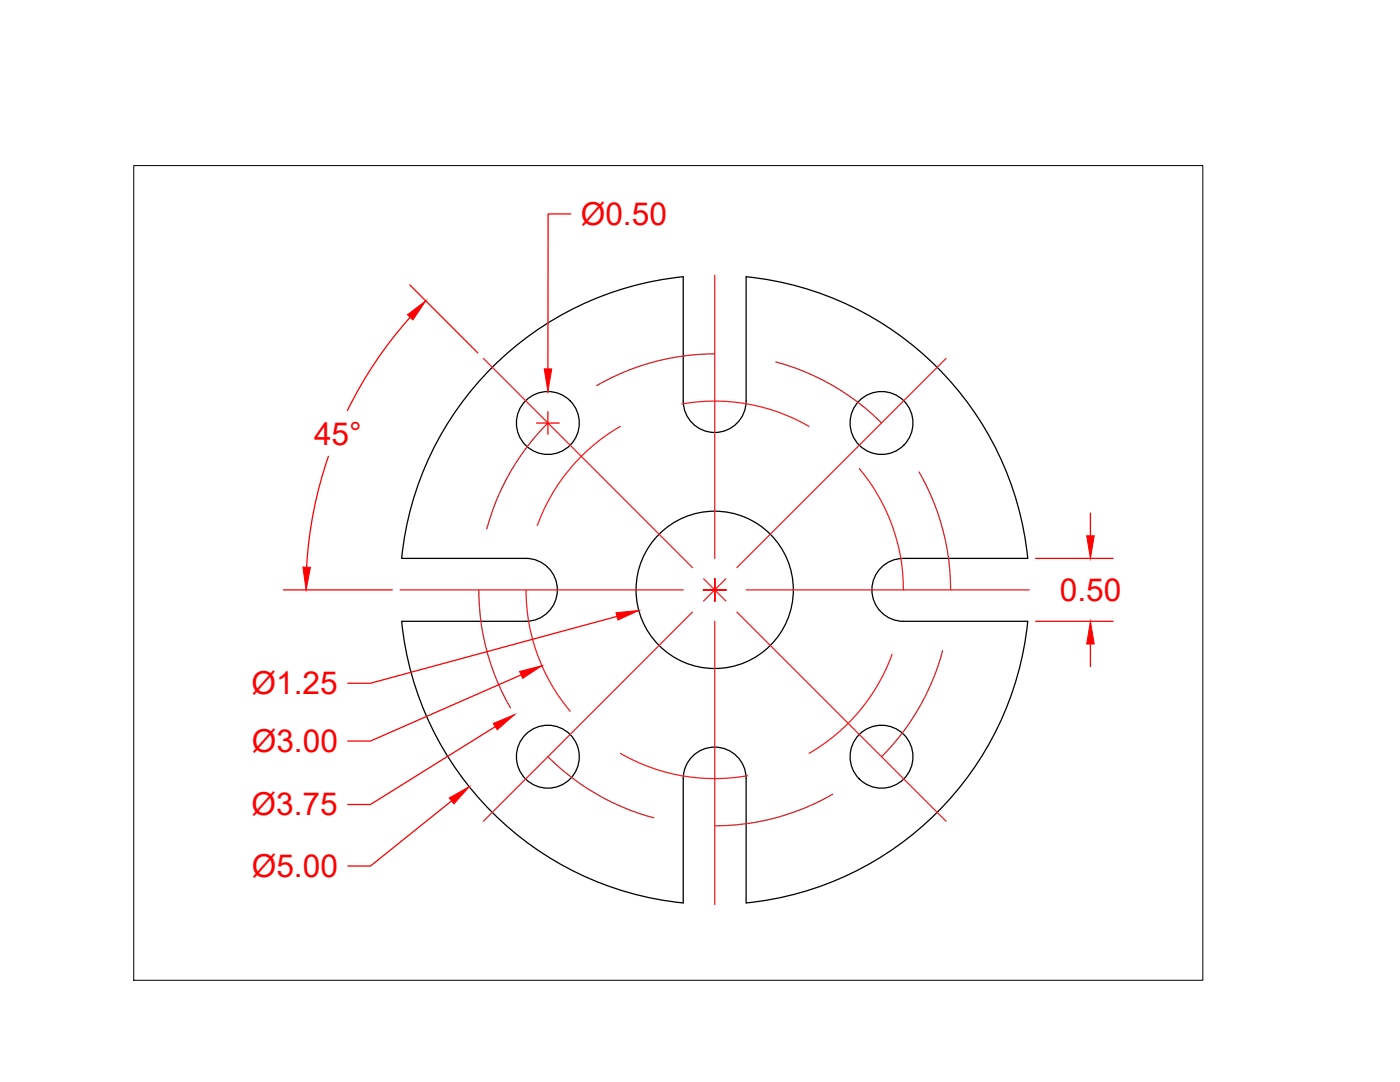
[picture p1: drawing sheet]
<svg xmlns="http://www.w3.org/2000/svg" width="279mm" height="216mm" viewBox="0 0 279 216" stroke-linecap="round" stroke-linejoin="round" font-family="sans-serif">
<!-- layer: 0 -->
<g fill="none" stroke="#000" stroke-width=".25">
<path d="M180.3 111.4a6.3 6.3 0 0 0-6.3 6.3 6.3 6.3 0 0 0 6.3 6.3M180.3 111.4h24.8a62.8 62.8 0 0 0-56.2-56.2v24.8a6.3 6.3 0 0 1-6.3 6.3 6.3 6.3 0 0 1-6.2-6.3v-24.8a62.7 62.7 0 0 0-56.2 56.2h24.8a6.3 6.3 0 0 1 6.2 6.3 6.3 6.3 0 0 1-6.2 6.3h-24.8a62.8 62.8 0 0 0 56.2 56.2v-24.8a6.3 6.3 0 0 1 6.2-6.3 6.3 6.3 0 0 1 6.3 6.3v24.8a62.8 62.8 0 0 0 56.2-56.2h-24.8"/>
<circle cx="109.3" cy="84.4" r="6.3"/>
<circle cx="175.9" cy="84.4" r="6.3"/>
<circle cx="142.6" cy="117.7" r="15.7"/>
<circle cx="109.3" cy="151" r="6.3"/>
<circle cx="175.9" cy="151" r="6.3"/>
</g>
<path d="M142.6 70.6a46.9 46.9 0 0 0-23.5 6.3M154.8 72.2a46.7 46.7 0 0 1 21.1 12.2M109.3 84.4a46.9 46.9 0 0 0-12.1 21.1M183.4 94.2a47 47 0 0 1 6.3 23.5M95.6 117.7a46.8 46.8 0 0 0 6.3 23.5M188.1 129.9a47 47 0 0 1-12.2 21.1M109.3 151a47.3 47.3 0 0 0 21.2 12.2M166.2 158.5a46.8 46.8 0 0 1-23.5 6.3" fill="none" stroke="#cd2027" stroke-width=".25"/>
<g fill="none" stroke="#ed1f24" stroke-width=".25">
<path d="M142.6 54.9v56.5M96.5 71.5l41.7 41.8M188.8 71.5l-41.7 41.8M123.8 85.1a37.8 37.8 0 0 0-16.6 19.7M136.1 80.6a37.6 37.6 0 0 1 25.4 4.5M171.5 93.5a37.5 37.5 0 0 1 8.8 24.2M79.9 117.7h56.5M105 117.7a37.6 37.6 0 0 0 8.8 24.2M140.4 115.5l4.5 4.4M144.9 115.5l-4.5 4.4M148.9 117.7h56.5M138.2 122.1l-41.7 41.8"/>
<path d="M142.6 124v56.5M147.1 122.1l41.7 41.8M178 130.6a37.4 37.4 0 0 1-16.5 19.7M123.8 150.3a37.4 37.4 0 0 0 25.4 4.5"/>
</g>
<g fill="none" stroke="#f00" stroke-width=".25">
<path d="M81.8 56.8l13.6 13.6M113.9 42.7h-4.5l-.1 30.9M81.8 63.3a81.5 81.5 0 0 0-12.5 18.6M65.5 91.1a81.5 81.5 0 0 0-4.3 22.1M107.1 84.4h4.5M109.3 82.1v4.6M56.6 117.7h21.7M140.4 117.7h4.5M142.6 115.4v4.6M206.7 111.4h15.4M217.6 102.4v4.5M104 134.7l-30.1 13.2h-4.5"/>
<path d="M123.1 123l-49.2 13.3h-4.5M206.7 124h15.4M217.6 128.5v4.5M90.1 159.8l-16.2 13h-4.5M98.8 145l-24.9 15.5h-4.5"/>
</g>
<g fill="#f00" stroke="#f00" stroke-width=".2">
<path d="M108.6 73.6h1.5l-.8 4.5z"/>
<path d="M89.7 159.2l4-2.2-3.1 3.4z"/>
<path d="M98.4 144.4l4.3-1.8-3.5 3z"/>
<path d="M103.7 134l4.4-1.2-3.8 2.6z"/>
<path d="M122.9 122.3l4.6-.5-4.2 1.9z"/>
<path d="M216.9 106.9h1.5l-.8 4.5z"/>
<path d="M217.6 124l.8 4.5h-1.5z"/>
<path d="M81.3 62.8l3.7-2.8-2.6 3.8z"/>
<path d="M60.5 113.2h1.5l-.9 4.5z"/>
</g>
<path d="M26.7 33h213.4v162.6h-213.4z" fill="none" stroke="#000" stroke-width=".2"/>
<g font-size="6.3" fill="#f00">
<text x="115.9" y="44.9">Ø0.50</text>
<text x="62.7" y="88.7">45°</text>
<text x="211.5" y="119.9">0.50</text>
<text x="50.2" y="138.5">Ø1.25</text>
<text x="50.2" y="150.1">Ø3.00</text>
<text x="50.2" y="162.7">Ø3.75</text>
<text x="50.2" y="175">Ø5.00</text>
</g>
</svg>
